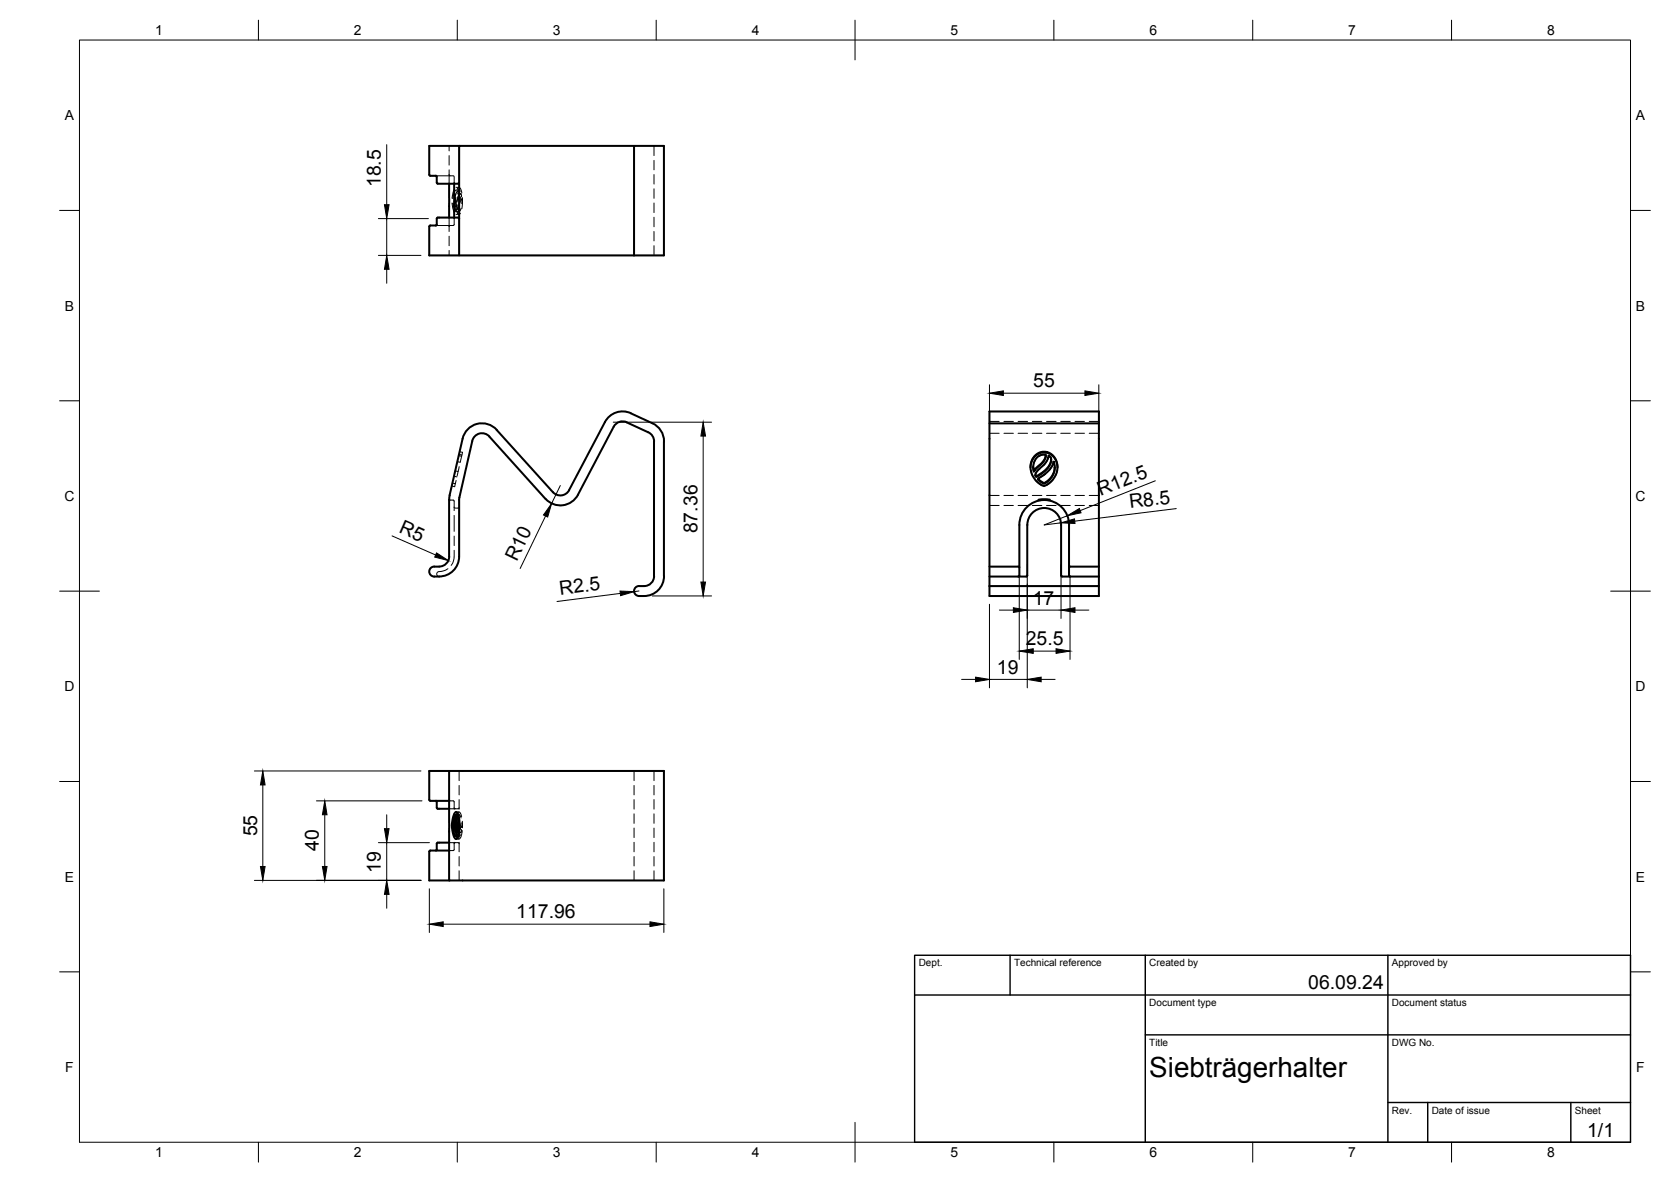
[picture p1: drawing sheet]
<svg xmlns="http://www.w3.org/2000/svg" width="420mm" height="297mm" viewBox="0 0 420 297" stroke-linecap="round" stroke-linejoin="round" font-family="sans-serif">
<!-- layer: Hidden -->
<g fill="none" stroke="#000" stroke-width=".25">
<path d="M112.9 36.7v1.2M112.9 39.1v2.4M164.4 36.7v2.4M109.6 44.2h4.4l.2 .2v1.5M112.9 43.9v2.3M112.9 54.7v2.2M112.9 43.9l.3 .3M112.9 42.7v1.2M112.9 56.9v1.3M112.9 59.4v2.4M113.2 56.7l-.3 .2M113.6 51l.6 2.3"/>
<path d="M114.2 54.9v1.5l-.2 .3h-4.4M114.2 45.9v.3M114.2 54.7v.2M114.2 45.9l.2 .3M114.2 47.5l-.5 2.3M114.2 50.5l-.2 1.5-.2-.9M114.2 52.6h.8M114.4 54.7l-.2 .2M114.6 52.2l.5 1.5 .3 .2 .4-.3M114.6 48.7l-.2 2.4M114.6 49.8l-.4 2.3M114.6 49.6l-.1 1 .2 1.3-.7 .1"/>
<path d="M114.7 47.1h.7M114.7 53.9h.7M114.9 51.3l-.4 1.8 .9 .1M114.9 47.6l.1-.2a.56 .56 0 0 1 .7-.2 .56 .56 0 0 1 .3 .7l.1 .6M115 48.1l-.5 1.2M115.1 47.4l.3 1.3 .1 1.4M115.1 48.7h.1l.1 .6-.4 1-.4 1.8M115.1 48.7h.8M115.2 50.1l.2-.1v.4l-.2 1.8M115.3 51.5l-.3 1.1v-1.1M115.4 50h.7M115.4 52.2l-.2 .8 .2 .2 .3-.2 .2-.6"/>
<path d="M115.4 47.8h-.8l-.2 .1-.6 2M115.5 48.5l-.6 2.3M115.5 51.3l-.2 1.6-.3 .7M115.6 50.3l.5-1-.2-.6-.4 .4-.3 1.2M115.6 51.1l.5-1.1v1.2M115.7 48.1l-.4-.3-.4 .6M116.3 49.7l-.2 2.8M164.4 40.3v2.4M164.4 43.9v2.4M164.4 47.4v2.4M164.4 51v2.4M164.4 54.6v2.4"/>
<path d="M164.4 58.2v2.3M112.9 62.9v1.3M164.4 61.8v2.4M114.2 119.7l.7 .2M114.5 118.3l.7 .2M115 116l.7 .2M115.3 114.5l.8 .2M115.4 114.2l.7 .1M115.5 117.3l-.6 2.3M115.6 113.5l.7 .2M116.3 113.8l-.6 2.3M248.8 108.9h2.4"/>
<path d="M248.8 105.9h2.4M252.4 108.9h2.4M252.4 105.9h2.4M256 108.9h2.4M256 105.9h2.4M259.1 117.5l.1 1 .4 1.1M259.1 117.4v.1M259.6 108.9h2.4M259.6 105.9h2.4M260.4 115.6l-.5 1-.1 .9M261.6 117.8l-.9 .8-.4 .9M263 114.6v-.1a.79 .79 0 0 0-1.1-.1l-.7 .3"/>
<path d="M263 119.1l-2 1.4M263.1 108.9h2.4M263.1 105.9h2.4M264.3 115.6l-.1-.4-.5-.5-.3 1-.9 1.3M265.2 117.5l-.3-1.3-.4 1.1-.7 1M265.9 117.5l-.4 1.9M265.9 117.4v.2M266.7 108.9h2.4M266.7 105.9h2.4M270.3 108.9h2.4M270.3 105.9h2.4M273.9 108.9h2.4"/>
<path d="M273.9 105.9h2.4M112.9 125.5l.2 .2h.9l.2 .1v2.5M113.8 121.4l.7 .2M114.2 129.5v4M114.2 138.3a5 5 0 0 1-.7 3.8M114.2 127.4l.2 .3h.9l.1-.3M114.2 134.7v2.4M114.7 120.7l-.4 1.6-.7-.2M248.8 127h2.4M248.8 124.5h2.4M252.4 127h2.4M252.4 124.5h2.4"/>
<path d="M256 127h2.4M256 124.5h2.4M259.6 127h2.4M259.6 124.5h2.4M260.2 120.6l1.8 1.5M263.1 127h2.4M263.1 124.5h2.4M264.9 120.5l-1.8 1.5M266.7 127h2.4M266.7 124.5h2.4M270.3 127h2.4M270.3 124.5h2.4"/>
<path d="M273.9 127h2.4M273.9 124.5h2.4M112.6 142.9l-1.1 .6-1.1 .1a.62 .62 0 0 0-.6 .7 .62 .62 0 0 0 .6 .6M115.4 193.7v2.5M115.4 197.4v2.4M159.4 193.7v2.5M159.4 197.4v2.4M164.4 193.7v2.5M164.4 197.4v2.4M112.9 201l.3 .3h-.3M112.9 213.7h.3l-.3 .3M112.9 211.8h1.5"/>
<path d="M112.9 203.2h1.5M113.2 201.3l1 .1v1.9M114.2 211.7v1.9l-1 .1M114.2 204.5v2.4M114.2 208.1v2.4M114.2 203l.2 .2M114.2 206h.5M114.3 207.2l.4 2.3M114.4 211.8h.9l.1 .2M114.4 211.8l-.2 .2M114.6 205.3h.4M114.7 208.5l.3 1.1 .3 .5 .4-.2-.3-.6"/>
<path d="M114.7 210.8h.7M114.7 204.1h.7M114.9 204.8l-.4 1.2M114.9 207l-.2-1-.2 1.4M115 206.4v-1.1l.3 1.1M115 204.4l.3-.3 .4 .1 .4 1M115.1 208.1l.3 1.2h.5M115.2 207.6l.3 1.3 .4 .4 .2-.7-.5-1M115.2 204.8h.2M115.2 210.1h.2M115.4 203l-.2 .2h-.8M115.4 200.9v2.4"/>
<path d="M115.4 204.5v2.4M115.4 208.1v2.4M115.4 211.7v2.4M115.4 215.3v2.3M115.4 218.8v2.5M115.5 207.9h.6M115.9 205.6l-.2-.7-.3-.1-.2 .1 .2 .8M116.1 206.7v1.2l-.5-1.1M116.2 208.7l-.5 1.9-.4 .2-.3-.2M116.2 206.4l.1 1.6M159.4 200.9v2.4M159.4 204.5v2.4"/>
<path d="M159.4 208.1v2.4M159.4 211.7v2.4M159.4 215.3v2.3M159.4 218.8v2.5M164.4 200.9v2.4M164.4 204.5v2.4M164.4 208.1v2.4M164.4 211.7v2.4M164.4 215.3v2.3M164.4 218.8v2.5"/>
</g>
<!-- layer: Visible -->
<g fill="none" stroke="#000" stroke-width=".51">
<path d="M115.4 36.7h-7.5v7.2a1.15 1.15 0 0 0 1.3 .3h.4M159.4 36.7h7.5v27.5h-7.5M159.4 36.7h-44v18.2M159.4 36.7v27.5M107.9 56.9v7.3h51.5M109.6 44.2l.2 .2M109.6 56.7h-.4a1.12 1.12 0 0 0-1.3 .2M109.8 44.4v1.5l.3 .3M110.1 46.2h5.1M112.9 46.2v8.5M114.2 46.2v8.5M115.2 54.7h-5.1l-.3 .2v1.5l-.2 .3"/>
<path d="M115.2 54.7l.2 .2M115.4 45.9l-.2 .3M115.4 54.9v9.3M123 109.7l14.2 15.7M123.1 109.7a2.5 2.5 0 0 0-4.4 1.1l-3.2 14.4-.1 14.7a5.2 5.2 0 0 1-7 4.7 1.26 1.26 0 0 1-.4-1.4 1.26 1.26 0 0 1 1.2-.8 2.82 2.82 0 0 0 3.7-2.5M124.9 108l14.1 15.7a2.51 2.51 0 0 0 4.1-.5M124.9 108a5 5 0 0 0-8.6 2.3l-3.2 14.2M158.6 103.9l5.5 2.5a5 5 0 0 1 2.9 4.5M158.6 103.8a5 5 0 0 0-6.5 2.3l-9 17.1M164.4 110.9l.1 33.9a2.51 2.51 0 0 1-2.5 2.5h-1.3a1.25 1.25 0 0 0-1.3 1.2 1.25 1.25 0 0 0 1.3 1.3 5.2 5.2 0 0 0 6.3-5l-.1-33.9M164.5 110.9l-.2-.9-.9-1.1-5.8-2.8a2.52 2.52 0 0 0-3.3 1.1l-9 17.1a5 5 0 0 1-8.1 1.1M248.8 106.4h27.5"/>
<path d="M259.1 117.5l.1-1.1 .5-.9 .7-1 .7-.5 .8-.3h1.1l1.5 .7a4 4 0 0 1 1.4 3.1M260.1 114.6l1.5-.9 .6-.2 1.2 .2 .9 .4 .7 .7 .8 1.7a5 5 0 0 1-3.4 5.6l-.2-.1a4.8 4.8 0 0 1-2.1-7.4zM260.6 115.1l.8-.6 1-.3a.44 .44 0 0 1 .6 .1 .44 .44 0 0 1-.1 .6l-.9 1.4-2.1 2v-1.6zM263 114.5l-.2 .8-.5 .7-2.3 2.5-.2-1.2M263.7 114.5l.5 .4 .1 .5-.5 1.6-1.1 1.2-2.2 1.5-.2-.3 .2-.6 2.6-2.8zM264.3 115.4l-.3 1.4-1.2 1.5-2.2 1.6-.2-.2-.1-.4M264.9 116l.3 1-.2 1.6-.6 1.3-1.1 1.1a.9 .9 0 0 1-1.6-.1 .68 .68 0 0 1-.6-.7l1.6-1.1 1.1-1 .7-.9zM265.2 117.4l-.4 1.8-.4 .8-1 1a1.05 1.05 0 0 1-1.8 0l-.6-.4v-.3M112.9 125.6v14.3M113.1 124.5l-.2 1.1M256.3 131.9a6.3 6.3 0 0 1 6.3-6.2 6.3 6.3 0 0 1 6.2 6.2M256.3 131.9v11.7a1.12 1.12 0 0 1-.2 1.3"/>
<path d="M258.3 131.9l-.1 12.9-9.4 .1M258.3 131.9a4.2 4.2 0 0 1 4.3-4.2 4.2 4.2 0 0 1 4.2 4.2M261.1 125.6l.9-.1 2 .1M266.8 131.9v12.7M268.8 131.9v10.7M248.8 147.3v2.5h27.5v-2.5M248.8 142.4h7.3M256.1 142.4l.2 .2M266.8 144.6l.3 .3M267.1 144.9h9.2M268.8 142.6v1a1.06 1.06 0 0 0 .3 1.3M276.3 144.9v-41.5h-27.5v43.9"/>
<path d="M276.3 144.9v2.4h-27.5M276.3 142.4h-7.2l-.3 .2M112.9 193.7v27.6M107.9 201v-7.3h59v27.6h-59v-7.3a1.15 1.15 0 0 1 1.3-.3h3.7M108 201l.2 .2M108.2 201.3h4.7M109.6 201.2l.2 .3 .1 1.7h3M109.8 213.5l-.2 .2M112.9 211.8h-3l-.1 1.7M114 206l.4 2.5 .6 1.4-.2 .2-.6-.4-.3-1.1-.1-1.3zM114 206h.2M114.2 205.3l.3 .4 .5 2.4 .3 .5-.2 .7-.3-.4-.2-.8z"/>
<path d="M114.2 205.3h.4M114.4 204.2l.4-.1 .3 .4 .4 2.2-.1 2.5-.5 1.6a.55 .55 0 0 1-.6-.1 .55 .55 0 0 1-.2-.6l-.5-2.8 .4-2.1zM114.5 204.8l.4 .1 .3 .6 .2 2.4-.4-.6zM114.7 204.8h.5M114.7 210.1h.5M114.9 210.1l.1 .5M115 204.4l-.1 .4M115.1 209.3h.3M115.4 207.9h.1"/>
</g>
<!-- layer: BORDER -->
<g fill="none" stroke="#000" stroke-width=".25">
<path d="M20 10.1h390v276.9h-390zM65 5.1v5M115 5.1v5M165 5.1v5M215 5.1v10M265 5.1v5M315 5.1v5M365 5.1v5M15 52.9h5M410 52.9h5M15 100.7h5M410 100.7h5"/>
<path d="M15 148.6h10M405 148.6h10M15 196.4h5M410 196.4h5M15 244.2h5M410 244.2h5M65 287v5M115 287v5M165 287v5M215 282.1v9.9M265 287v5M315 287v5"/>
<path d="M365 287v5"/>
</g>
<!-- layer: TITLEBLOCK -->
<path d="M230 240.1h180v46.9h-180zM230 250h180M254 240.1v9.9M288 240.1v46.9M349 240.1v46.9M288 260.1h122M349 277.1h61M359 277.1v9.9M395 277.1v9.9" fill="none" stroke="#000" stroke-width=".36"/>
<!-- layer: FD_Dimensions -->
<g fill="none" stroke="#000" stroke-width=".25">
<path d="M97.2 36.4v15M95.1 54.9h12.6M97.2 54.9v9.3M95.1 64.2h10.8M97.2 67.7v3.5M248.8 96.7v11.5M252.3 98.8h20.5M276.3 96.7v11.5M154.2 106.1h24.7M176.8 109.6v36.7M98.6 134.7l10.9 4.8M137.2 129.7l-6.4 13.2"/>
<path d="M140.9 122l-2.2 4.5M268.4 129.6l-5.8 2.3 4.2-.5M290.5 120.8l-18.9 7.5M295.8 127.8l-25.6 3.2M156 149.1l-15.9 2.1M160.7 148.5l-1.3 .2M164 149.8h14.9M248.8 151.9v21M251.3 153.3h3.5M256.3 144.7v21M258.3 142v30.9M258.3 153.3h8.5"/>
<path d="M266.8 142v13.4M269 144.7v21M270.3 153.3h3.5M241.8 170.7h3.5M248.8 170.7h9.5M259.8 163.6h5.7M261.8 170.7h3.5M64 193.7h41.9M66.1 197.3v20.4M79.6 201.3h26.5M81.7 204.8v12.9M95.1 211.8h12.9"/>
<path d="M97.2 204.8v3.4M97.2 211.8v9.4M64 221.2h41.9M97.2 224.8v3.4M107.9 223.4v10.9M111.4 232.2h52M166.9 223.4v10.9"/>
</g>
<g fill="#000" stroke="#000" stroke-width=".25">
<path d="M96.7 51.4h1.1l-.6 3.5zM97.2 64.2l.6 3.5h-1.1zM248.8 98.8l3.5-.6v1.2zM272.8 98.2l3.5 .6-3.5 .6zM176.8 106.1l.6 3.5h-1.2zM109.8 138.9l2.9 2-3.4-.9zM138.7 126.5l-1 3.4-1-.5zM266.8 131.4l3.4-1 .1 1.2zM268.4 129.6l3-1.8 .4 1.1zM155.9 148.5l3.5 .2-3.4 1zM176.2 146.3h1.2l-.6 3.5zM254.8 152.7l3.5 .6-3.5 .6z"/>
<path d="M266.8 153.3l3.5-.6v1.2zM245.3 170.2l3.5 .5-3.5 .6zM256.3 163.6l3.5-.6v1.2zM258.3 170.7l3.5-.5v1.1zM265.5 163l3.5 .6-3.5 .6zM66.1 193.7l.6 3.6h-1.2zM65.5 217.7h1.2l-.6 3.5zM81.1 217.7h1.1l-.5 3.5zM81.7 201.3l.5 3.5h-1.1zM96.7 208.2h1.1l-.6 3.6zM97.2 221.2l.6 3.6h-1.1zM107.9 232.2l3.5-.5v1.1z"/>
<path d="M163.4 231.7l3.5 .5-3.5 .6z"/>
</g>
<text font-size="7" x="289" y="270.6">Siebträgerhalter</text>
<g font-size="4.9">
<text x="95.8" y="47.1" transform="rotate(-90 95.8 47.1)">18.5</text>
<text x="259.8" y="97.4">55</text>
<text x="276.7" y="124.7" transform="rotate(-22 276.7 124.7)">R12.5</text>
<text x="284.1" y="127.8" transform="rotate(-7 284.1 127.8)">R8.5</text>
<text x="100.1" y="133.7" transform="rotate(24 100.1 133.7)">R5</text>
<text x="175.3" y="134" transform="rotate(-90 175.3 134)">87.36</text>
<text x="129.9" y="141.3" transform="rotate(-64 129.9 141.3)">R10</text>
<text x="140.9" y="149.6" transform="rotate(-7 140.9 149.6)">R2.5</text>
<text x="259.7" y="151.9">17</text>
<text x="257.9" y="162.2">25.5</text>
<text x="250.7" y="169.3">19</text>
<text x="64.6" y="210.2" transform="rotate(-90 64.6 210.2)">55</text>
<text x="80.2" y="213.9" transform="rotate(-90 80.2 213.9)">40</text>
<text x="95.8" y="219.4" transform="rotate(-90 95.8 219.4)">19</text>
<text x="129.8" y="230.8">117.96</text>
<text x="329" y="248.5">06.09.24</text>
<text x="399.1" y="285.7">1/1</text>
</g>
<g font-size="3.5">
<text x="39" y="8.8">1</text>
<text x="89" y="8.8">2</text>
<text x="139" y="8.8">3</text>
<text x="189" y="8.8">4</text>
<text x="239" y="8.8">5</text>
<text x="289" y="8.8">6</text>
<text x="339" y="8.8">7</text>
<text x="389" y="8.8">8</text>
<text x="16.3" y="30.2">A</text>
<text x="411.3" y="30.2">A</text>
<text x="16.3" y="78">B</text>
<text x="411.3" y="78">B</text>
<text x="16.2" y="125.9">C</text>
<text x="411.2" y="125.9">C</text>
<text x="16.2" y="173.7">D</text>
<text x="411.2" y="173.7">D</text>
<text x="16.3" y="221.6">E</text>
<text x="411.3" y="221.6">E</text>
<text x="16.4" y="269.4">F</text>
<text x="411.4" y="269.4">F</text>
<text x="39" y="290.8">1</text>
<text x="89" y="290.8">2</text>
<text x="139" y="290.8">3</text>
<text x="189" y="290.8">4</text>
<text x="239" y="290.8">5</text>
<text x="289" y="290.8">6</text>
<text x="339" y="290.8">7</text>
<text x="389" y="290.8">8</text>
</g>
<g font-size="2.5">
<text x="231" y="242.9">Dept.</text>
<text x="255" y="242.9">Technical reference</text>
<text x="289" y="242.9">Created by</text>
<text x="350" y="242.9">Approved by</text>
<text x="289" y="252.8">Document type</text>
<text x="350" y="252.8">Document status</text>
<text x="289" y="262.9">Title</text>
<text x="350" y="262.9">DWG No.</text>
<text x="350" y="279.9">Rev.</text>
<text x="360" y="279.9">Date of issue</text>
<text x="396" y="279.9">Sheet</text>
</g>
</svg>
